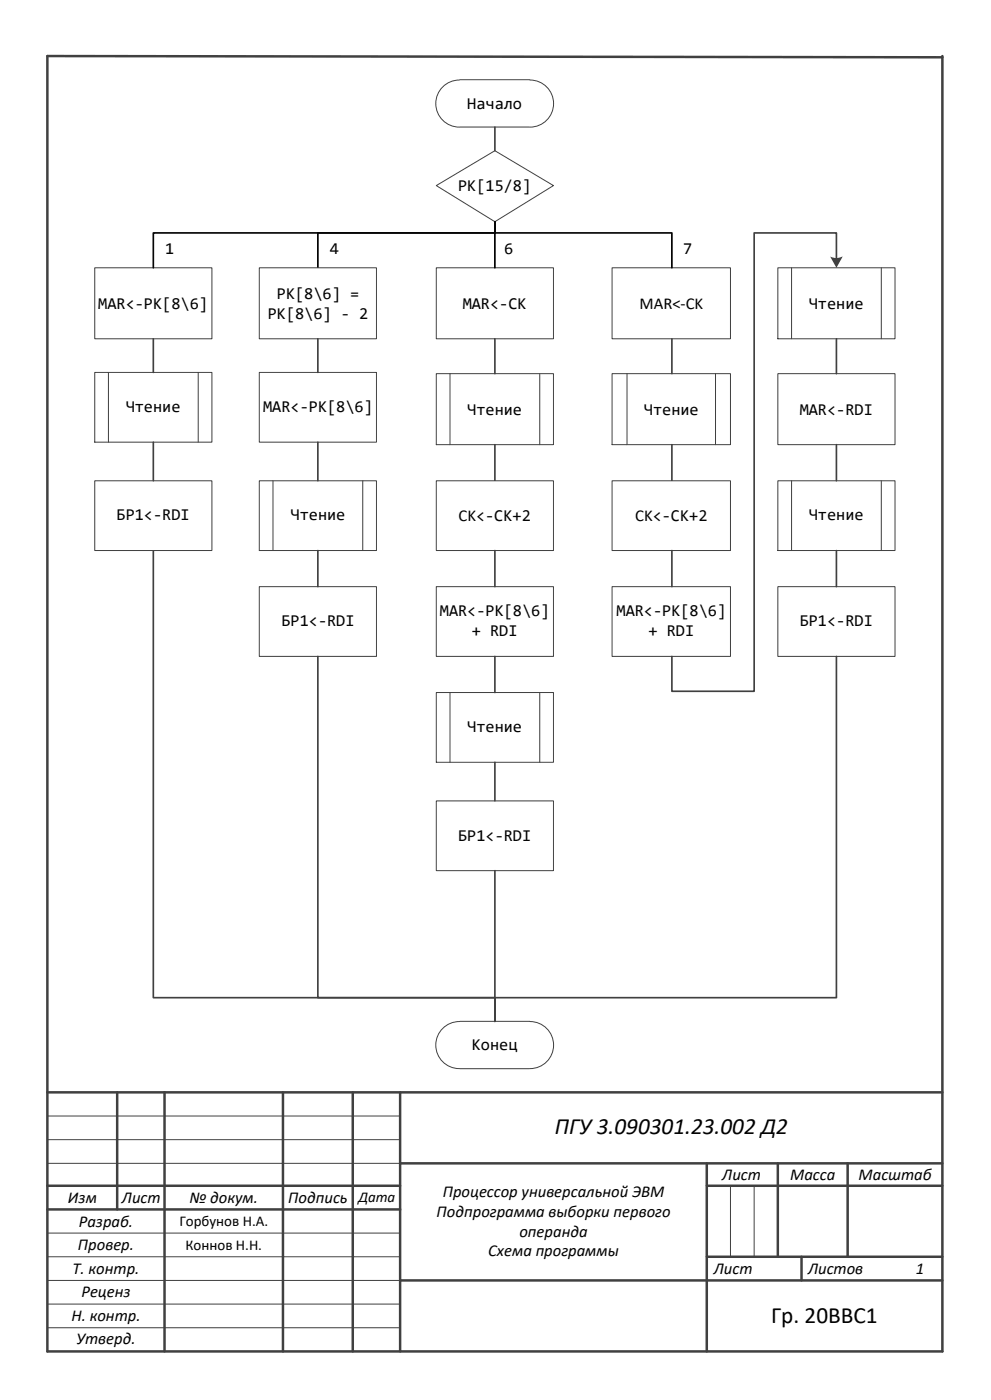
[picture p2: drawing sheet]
<svg xmlns="http://www.w3.org/2000/svg" width="210mm" height="297mm" viewBox="0 0 210 297" stroke-linecap="round" stroke-linejoin="round" font-family="sans-serif">
<g fill="none" stroke="#404040" stroke-width=".53">
<path d="M200 11.9v275.2h-189.9v-275.2l189.9 .3M10.1 232h189.9M24.9 232v24.9M34.9 232v55.1M60.1 232v55.1M74.9 232v55.1M84.9 232v55.1M10.1 251.9h74.8M10.1 256.9h74.8M84.9 247.1h115.1M150 251.9h50M150 247.1v40"/>
<path d="M165.1 247.1v19.9M179.9 247.1v19.9M84.9 272h115.1M150 267h50M170.1 267v5"/>
</g>
<path d="M10.1 237.1h74.8M10.1 242.1h74.8M10.1 247.1h74.8M155 251.9v15.1M160.1 251.9v15.1M10.1 261.9h74.8M10.1 267h74.8M10.1 272h74.8M10.1 277h74.8M10.1 282h74.8" fill="none" stroke="#404040" stroke-width=".21"/>
<path d="M93.7 18.8a5.4 5.4 0 0 1 3.9-1.9h14.8a5 5 0 0 1 5.1 5.1 5 5 0 0 1-5.1 5h-14.8a5 5 0 0 1-4.6-2.8 5 5 0 0 1 .7-5.4z" fill-rule="evenodd" fill="#fff"/>
<path d="M93.7 18.8a5.4 5.4 0 0 1 3.9-1.9h14.8a5 5 0 0 1 5.1 5.1 5 5 0 0 1-5.1 5h-14.8a5 5 0 0 1-4.6-2.8 5 5 0 0 1 .7-5.4z" fill="none" stroke="#404040" stroke-width=".21"/>
<path d="M92.6 39.4l12.4-7.4 12.5 7.4-12.5 7.7z" fill-rule="evenodd" fill="#fff"/>
<path d="M92.6 39.4l12.4-7.4 12.5 7.4-12.5 7.7z" fill="none" stroke="#404040" stroke-width=".21"/>
<path d="M105 27v5" fill="none" stroke="#404040" stroke-width=".35"/>
<path d="M93.7 218.8a5.3 5.3 0 0 1 3.9-1.8h14.8a5 5 0 0 1 5.1 5 5 5 0 0 1-5.1 5h-14.8a5 5 0 0 1-4.6-2.8 5 5 0 0 1 .7-5.4z" fill-rule="evenodd" fill="#fff"/>
<path d="M93.7 218.8a5.3 5.3 0 0 1 3.9-1.8h14.8a5 5 0 0 1 5.1 5 5 5 0 0 1-5.1 5h-14.8a5 5 0 0 1-4.6-2.8 5 5 0 0 1 .7-5.4z" fill="none" stroke="#404040" stroke-width=".21"/>
<path d="M55 79.1h24.9v14.8h-24.9z" fill-rule="evenodd" fill="#fff"/>
<path d="M55 79.1h24.9v14.8h-24.9z" fill="none" stroke="#404040" stroke-width=".21"/>
<path d="M55 102.1h24.9v14.8h-24.9z" fill-rule="evenodd" fill="#fff"/>
<path d="M55 102.1h24.9v14.8h-24.9zM57.9 102.1v14.8M77 102.1v14.8" fill="none" stroke="#404040" stroke-width=".21"/>
<path d="M55 124.6h24.9v14.8h-24.9z" fill-rule="evenodd" fill="#fff"/>
<path d="M55 124.6h24.9v14.8h-24.9z" fill="none" stroke="#404040" stroke-width=".21"/>
<path d="M67.5 93.9v8.2M67.5 116.9v7.7" fill="none" stroke="#404040" stroke-width=".35"/>
<path d="M105 47.1v2.4h-37.5v7.4" fill="none" stroke="#000" stroke-width=".35"/>
<path d="M70.1 50.8h1.9v4.2h-1.9z" fill-rule="evenodd" fill="#fff"/>
<path d="M67.5 139.4v72.5h37.5v5.1" fill="none" stroke="#404040" stroke-width=".35"/>
<path d="M20.1 56.9h24.9v15.1h-24.9z" fill-rule="evenodd" fill="#fff"/>
<path d="M20.1 56.9h24.9v15.1h-24.9z" fill="none" stroke="#404040" stroke-width=".21"/>
<path d="M105 47.1v2.4h-72.5v7.4" fill="none" stroke="#000" stroke-width=".35"/>
<path d="M34.9 50.8h2.1v4.2h-2.1z" fill-rule="evenodd" fill="#fff"/>
<path d="M32.5 116.9v95h72.5v5.1" fill="none" stroke="#404040" stroke-width=".35"/>
<path d="M92.6 56.9h24.9v15.1h-24.9z" fill-rule="evenodd" fill="#fff"/>
<path d="M92.6 56.9h24.9v15.1h-24.9z" fill="none" stroke="#404040" stroke-width=".21"/>
<path d="M92.6 79.4h24.9v15.1h-24.9z" fill-rule="evenodd" fill="#fff"/>
<path d="M92.6 79.4h24.9v15.1h-24.9zM95.5 79.4v15.1M114.6 79.4v15.1" fill="none" stroke="#404040" stroke-width=".21"/>
<path d="M92.6 170.1h24.9v14.8h-24.9z" fill-rule="evenodd" fill="#fff"/>
<path d="M92.6 170.1h24.9v14.8h-24.9z" fill="none" stroke="#404040" stroke-width=".21"/>
<path d="M92.6 124.6h24.9v14.8h-24.9z" fill-rule="evenodd" fill="#fff"/>
<path d="M92.6 124.6h24.9v14.8h-24.9z" fill="none" stroke="#404040" stroke-width=".21"/>
<path d="M105 72v7.4" fill="none" stroke="#404040" stroke-width=".35"/>
<path d="M92.6 147.1h24.9v14.8h-24.9z" fill-rule="evenodd" fill="#fff"/>
<path d="M92.6 147.1h24.9v14.8h-24.9zM95.5 147.1v14.8M114.6 147.1v14.8" fill="none" stroke="#404040" stroke-width=".21"/>
<path d="M105 94.5v7.6M105 139.4v7.7M105 161.9v8.2" fill="none" stroke="#404040" stroke-width=".35"/>
<path d="M105 47.1v9.8" fill="none" stroke="#000" stroke-width=".35"/>
<path d="M107.2 50.8h1.8v4.2h-1.8z" fill-rule="evenodd" fill="#fff"/>
<path d="M105 184.9v32.1" fill="none" stroke="#404040" stroke-width=".35"/>
<path d="M129.9 56.9h25.1v15.1h-25.1z" fill-rule="evenodd" fill="#fff"/>
<path d="M129.9 56.9h25.1v15.1h-25.1z" fill="none" stroke="#404040" stroke-width=".21"/>
<path d="M129.9 79.4h25.1v15.1h-25.1z" fill-rule="evenodd" fill="#fff"/>
<path d="M129.9 79.4h25.1v15.1h-25.1zM133.1 79.4v15.1M151.9 79.4v15.1" fill="none" stroke="#404040" stroke-width=".21"/>
<path d="M165.1 124.6h24.9v14.8h-24.9z" fill-rule="evenodd" fill="#fff"/>
<path d="M165.1 124.6h24.9v14.8h-24.9z" fill="none" stroke="#404040" stroke-width=".21"/>
<path d="M129.9 124.6h25.1v14.8h-25.1z" fill-rule="evenodd" fill="#fff"/>
<path d="M129.9 124.6h25.1v14.8h-25.1z" fill="none" stroke="#404040" stroke-width=".21"/>
<path d="M142.6 72v7.4" fill="none" stroke="#404040" stroke-width=".35"/>
<path d="M165.1 56.9h24.9v15.1h-24.9z" fill-rule="evenodd" fill="#fff"/>
<path d="M165.1 56.9h24.9v15.1h-24.9zM168 56.9v15.1M187.1 56.9v15.1" fill="none" stroke="#404040" stroke-width=".21"/>
<path d="M177.5 55v-5.5h-17.4v97.3h-17.5v-7.4M142.6 94.5v7.6" fill="none" stroke="#404040" stroke-width=".35"/>
<path d="M176.2 54.5h.1a3 3 0 0 0 2.6 0l-1.4 2.4z" fill-rule="evenodd" fill="#404040"/>
<path d="M165.1 79.4h24.9v15.1h-24.9z" fill-rule="evenodd" fill="#fff"/>
<path d="M165.1 79.4h24.9v15.1h-24.9z" fill="none" stroke="#404040" stroke-width=".21"/>
<path d="M165.1 102.1h24.9v14.8h-24.9z" fill-rule="evenodd" fill="#fff"/>
<path d="M165.1 102.1h24.9v14.8h-24.9zM168 102.1v14.8M187.1 102.1v14.8" fill="none" stroke="#404040" stroke-width=".21"/>
<path d="M177.5 72v7.4M177.5 94.5v7.6M177.5 116.9v7.7M177.5 139.4v72.5h-72.5v5.1" fill="none" stroke="#404040" stroke-width=".35"/>
<path d="M105 47.1v2.4h37.6v7.4" fill="none" stroke="#000" stroke-width=".35"/>
<g fill="#fff">
<path d="M145 50.8h1.8v4.2h-1.8z" fill-rule="evenodd"/>
<path d="M92.6 102.1h24.9v14.8h-24.9z" fill-rule="evenodd"/>
</g>
<path d="M92.6 102.1h24.9v14.8h-24.9z" fill="none" stroke="#404040" stroke-width=".21"/>
<path d="M105 116.9v7.7" fill="none" stroke="#404040" stroke-width=".35"/>
<path d="M129.9 102.1h25.1v14.8h-25.1z" fill-rule="evenodd" fill="#fff"/>
<path d="M129.9 102.1h25.1v14.8h-25.1z" fill="none" stroke="#404040" stroke-width=".21"/>
<path d="M142.6 116.9v7.7" fill="none" stroke="#404040" stroke-width=".35"/>
<path d="M55 56.9h24.9v15.1h-24.9z" fill-rule="evenodd" fill="#fff"/>
<path d="M55 56.9h24.9v15.1h-24.9z" fill="none" stroke="#404040" stroke-width=".21"/>
<path d="M67.5 72v7.1" fill="none" stroke="#404040" stroke-width=".35"/>
<path d="M20.1 79.1h24.9v14.8h-24.9z" fill-rule="evenodd" fill="#fff"/>
<path d="M20.1 79.1h24.9v14.8h-24.9zM23 79.1v14.8M42.1 79.1v14.8" fill="none" stroke="#404040" stroke-width=".21"/>
<path d="M20.1 102.1h24.9v14.8h-24.9z" fill-rule="evenodd" fill="#fff"/>
<path d="M20.1 102.1h24.9v14.8h-24.9z" fill="none" stroke="#404040" stroke-width=".21"/>
<path d="M32.5 72v7.1M32.5 93.9v8.2" fill="none" stroke="#404040" stroke-width=".35"/>
<g font-size="4.9">
<text x="117.8" y="241">ПГУ3.090301.23.002 Д2</text>
<text x="163.7" y="281">Гр. 20ВВС1</text>
</g>
<g font-size="3.5">
<text x="99.2" y="23.1">Начало</text>
<text x="97.2" y="40.6">РК[15/8]</text>
<text x="35" y="54.1">1</text>
<text x="70" y="54.1">4</text>
<text x="107" y="54.1">6</text>
<text x="145" y="54.1">7</text>
<text x="20.9" y="65.6">MAR&lt;-PK[8\6]</text>
<text x="58.8" y="63.4">PK[8\6] =</text>
<text x="98.2" y="65.6">MAR&lt;-CK</text>
<text x="135.7" y="65.6">MAR&lt;-CK</text>
<text x="171.7" y="65.6">Чтение</text>
<text x="56.8" y="67.7">PK[8\6] - 2</text>
<text x="26.7" y="87.6">Чтение</text>
<text x="55.9" y="87.6">MAR&lt;-PK[8\6]</text>
<text x="99.2" y="88.1">Чтение</text>
<text x="136.7" y="88.1">Чтение</text>
<text x="169.7" y="88.1">MAR&lt;-RDI</text>
<text x="24.7" y="110.6">БР1&lt;-RDI</text>
<text x="61.7" y="110.6">Чтение</text>
<text x="97.3" y="110.6">CK&lt;-CK+2</text>
<text x="134.8" y="110.6">CK&lt;-CK+2</text>
<text x="171.7" y="110.6">Чтение</text>
<text x="93.4" y="130.9">MAR&lt;-PK[8\6]</text>
<text x="130.9" y="130.9">MAR&lt;-PK[8\6]</text>
<text x="59.7" y="133.1">БР1&lt;-RDI</text>
<text x="100.2" y="135.2">+ RDI</text>
<text x="137.7" y="135.2">+ RDI</text>
<text x="169.7" y="133.1">БР1&lt;-RDI</text>
<text x="99.2" y="155.6">Чтение</text>
<text x="97.2" y="178.6">БР1&lt;-RDI</text>
<text x="100.2" y="223.1">Конец</text>
<text x="153.3" y="250.6">Лист</text>
<text x="167.7" y="250.6">Масса</text>
<text x="182.2" y="250.6">Масштаб</text>
<text x="14.4" y="255.6">Изм</text>
<text x="25.9" y="255.6">Лист</text>
<text x="40.2" y="255.4">№ докум.</text>
<text x="61.2" y="255.6">Подпись</text>
<text x="94" y="254.2">Процессор универсальной ЭВМ</text>
<text x="16.7" y="260.6">Разраб.</text>
<text x="92.7" y="258.4">Подпрограмма выборки первого</text>
<text x="110.3" y="262.7">операнда</text>
<text x="16.6" y="265.6">Провер.</text>
<text x="103.6" y="266.9">Схема программы</text>
<text x="15.4" y="270.6">Т. контр.</text>
<text x="17.3" y="275.6">Реценз</text>
<text x="151.5" y="270.6">Лист</text>
<text x="171.5" y="270.6">Листов</text>
<text x="194.4" y="270.6">1</text>
<text x="15.2" y="280.6">Н. контр.</text>
<text x="16.2" y="285.6">Утверд.</text>
</g>
<g font-size="3.2">
<text x="76.1" y="255.4">Дата</text>
<text x="38.1" y="260.5">Горбунов Н.А.</text>
<text x="39.4" y="265.6">Коннов Н.Н.</text>
</g>
</svg>
